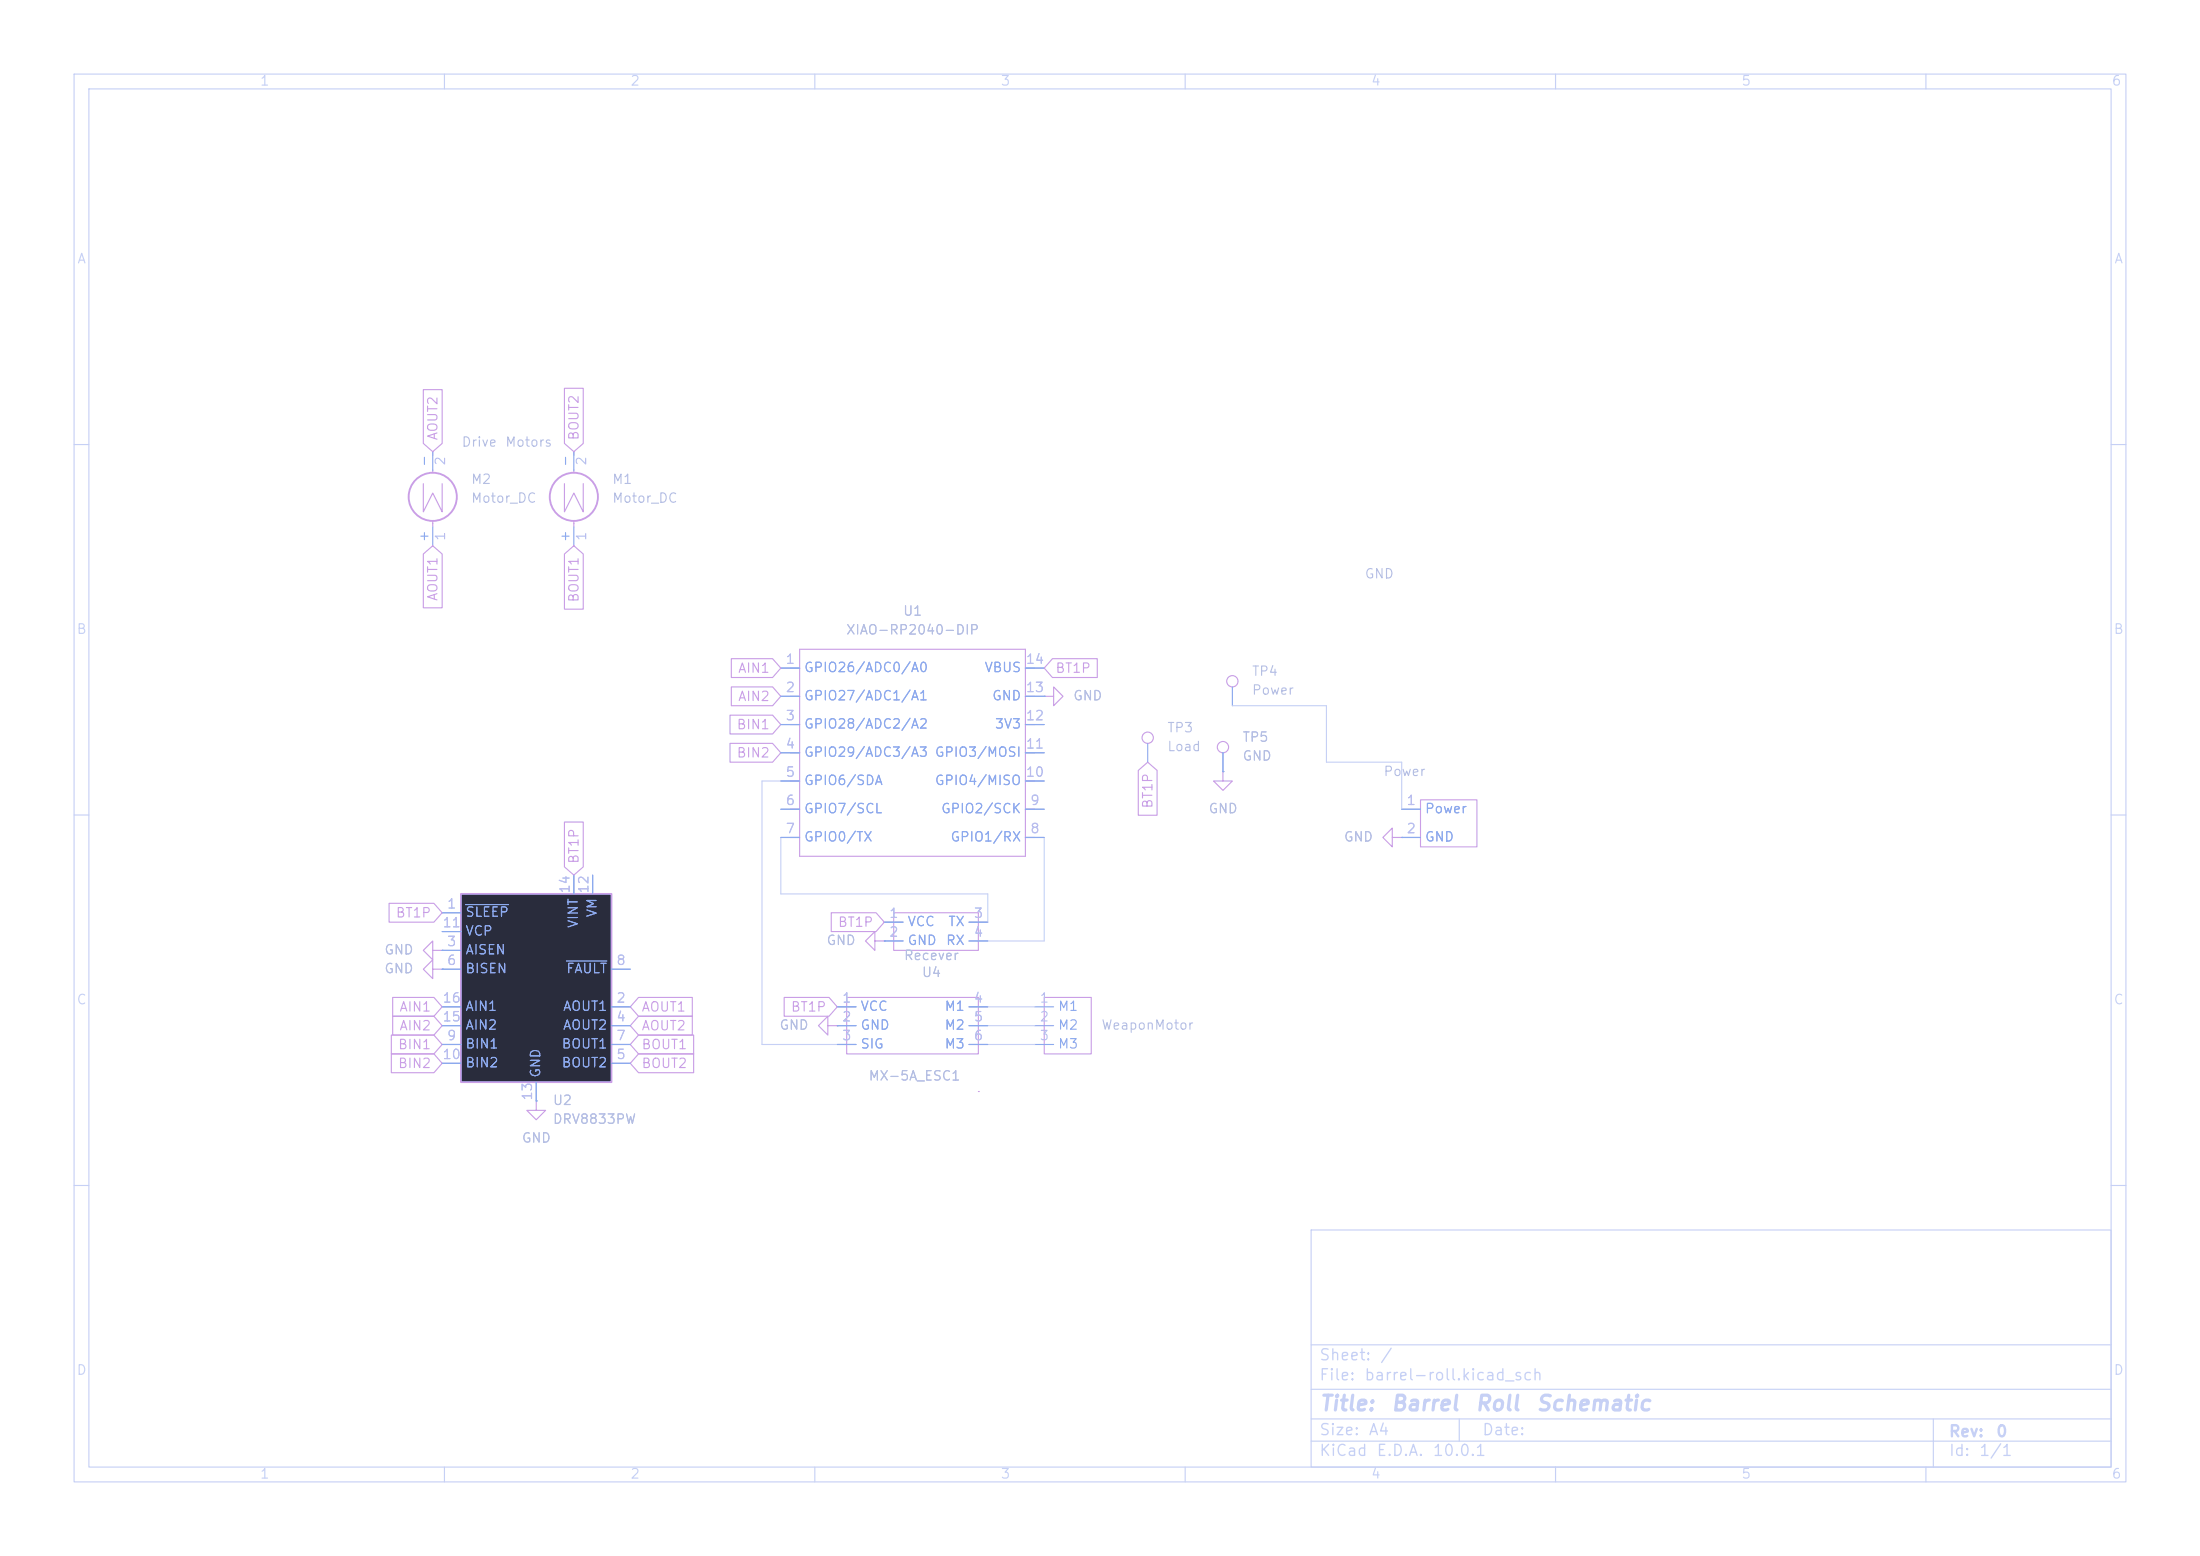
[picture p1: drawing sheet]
<svg xmlns="http://www.w3.org/2000/svg" width="297mm" height="210mm" viewBox="0 0 297 210" stroke-linecap="round" stroke-linejoin="round" font-family="sans-serif">
<g fill="none" stroke="#c6d0f5" stroke-width=".15">
<path d="M10 10h277v190h-277zM12 12h273v186h-273zM60 10v2M110 10v2M160 10v2M210 10v2M260 10v2M10 60h2M285 60h2M10 110h2M285 110h2M10 160h2"/>
<path d="M177 166h108v32h-108zM285 160h2M60 198v2M110 198v2M160 198v2M177 194.5h108M177 191.5h108M177 187.5h108M177 181.5h108M197 191.5v3M210 198v2M260 198v2"/>
<path d="M261 191.5v6.5"/>
</g>
<path d="M114.3 134.6h17.8v7.6h-17.8zM72.4 148.6v1.3h1.3l-1.3 1.2-1.3-1.2h1.3M132.1 147.3h.1" fill="none" stroke="#ca9ee6" stroke-width=".15"/>
<path d="M113 135.9h2.6M113 138.4h2.6M130.8 135.9h2.5M130.8 138.4h2.5M72.4 148.6h.1M113 141h2.6M130.8 141h2.5" fill="none" stroke="#8caaee" stroke-width=".15"/>
<path d="M62.2 120.7h20.3v25.4h-20.3z" fill="#292c3c"/>
<g fill="none" stroke="#ca9ee6" stroke-width=".25">
<path d="M62.2 120.7h20.3v25.4h-20.3z"/>
<circle cx="58.4" cy="67.1" r="3.3"/>
<circle cx="77.5" cy="67.1" r="3.3"/>
</g>
<g fill="none" stroke="#8caaee" stroke-width=".15">
<path d="M58.4 61v2.5M58.4 71.1v2.6M77.5 61v2.5M77.5 71.1v2.6M105.4 90.2h2.5M105.4 94h2.5M105.4 97.8h2.5M138.4 90.2h2.6M138.4 94h2.6M138.4 97.8h2.6M141 94h.1M166.4 92.7v2.6"/>
<path d="M77.5 118.1v2.6M80 118.1v2.6M105.4 109.2h2.5M105.4 113h2.5M105.4 101.6h2.5M105.4 105.4h2.5M138.4 109.2h2.6M138.4 113h2.6M138.4 101.6h2.6M138.4 105.4h2.6M154.9 100.3v2.6M165.1 104.1h.1"/>
<path d="M165.1 101.6v2.5M189.2 113h.1M189.2 109.2h2.6M189.2 113h2.6M59.7 130.8h.1M59.7 128.3h.1M59.7 123.2h2.5M59.7 135.9h2.5M59.7 128.3h2.5M59.7 138.4h2.5M59.7 130.8h2.5M59.7 125.7h2.5"/>
<path d="M62.9 122.1h5.7M76.5 129.7h5.4M82.5 135.9h2.6M82.5 138.4h2.6M82.5 130.8h2.6M113 138.4h.1M113 135.9h2.6M113 138.4h2.6M119.4 127h.1M119.4 124.5h2.5M119.4 127h2.5M130.8 135.9h2.5"/>
<path d="M130.8 138.4h2.5M130.8 124.5h2.5M130.8 127h2.5M139.7 135.9h2.5M139.7 138.4h2.5M59.7 143.5h2.5M59.7 141h2.5M72.4 148.6h.1M72.4 146.1v2.5M82.5 143.5h2.6M82.5 141h2.6M113 141h2.6"/>
<path d="M130.8 141h2.5M139.7 141h2.5"/>
</g>
<g fill="none" stroke="#ca9ee6" stroke-width=".15">
<path d="M57.1 52.6h2.6v7.2l-1.3 1.2-1.3-1.2zM76.2 52.4h2.5v7.4l-1.2 1.2-1.3-1.2zM57.1 74.8l1.3-1.1 1.3 1.1v7.2h-2.6zM57.1 65.3v3.8l1.3-2.6 1.3 2.6v-3.8M58.4 61v.5M58.4 63.4v.4M58.4 70.3v.8M76.2 74.8l1.3-1.1 1.2 1.1v7.4h-2.5zM76.2 65.3v3.8l1.3-2.6 1.2 2.6v-3.8M77.5 61v.5M77.5 63.4v.4M77.5 70.3v.8"/>
<path d="M98.5 96.5h5.8l1.1 1.3-1.1 1.3h-5.8zM98.7 92.7h5.6l1.1 1.3-1.1 1.3h-5.6zM98.7 88.9h5.6l1.1 1.3-1.1 1.2h-5.6zM106.7 90.2h1.2M106.7 94h1.2M106.7 97.8h1.2M107.9 87.6h30.5v28h-30.5zM138.4 90.2h1.3M138.4 94h1.3M138.4 97.8h1.3M141 94h1.2v-1.3l1.3 1.3-1.3 1.3v-1.3M142.1 88.9h6v2.5h-6l-1.1-1.2z"/>
<path d="M76.2 110.9h2.5v6.1l-1.2 1.1-1.3-1.1zM98.5 100.3h5.8l1.1 1.3-1.1 1.3h-5.8zM106.7 101.6h1.2M106.7 105.4h1.2M106.7 109.2h1.2M106.7 113h1.2M138.4 101.6h1.3M138.4 105.4h1.3M138.4 109.2h1.3M138.4 113h1.3M153.7 104l1.2-1.1 1.3 1.1v6h-2.5zM165.1 104.1v1.3h1.3l-1.3 1.3-1.3-1.3h1.3"/>
<path d="M188 113v-1.2l-1.3 1.2 1.3 1.3v-1.3h1.2M191.8 108h7.6v6.3h-7.6zM52.5 121.9h6.1l1.1 1.3-1.1 1.3h-6.1zM52.8 139.7h5.8l1.1 1.3-1.1 1.2h-5.8zM53 137.2h5.6l1.1 1.2-1.1 1.3h-5.6zM53 134.6h5.6l1.1 1.3-1.1 1.3h-5.6zM58.4 130.8v-1.3l-1.3 1.3 1.3 1.3v-1.3h1.3M58.4 128.3v-1.3l-1.3 1.3 1.3 1.2v-1.2h1.3M86.2 137.2h7.3v2.5h-7.3l-1.1-1.3zM86.2 139.7h7.4v2.5h-7.4l-1.1-1.2zM86.2 134.6h7.3v2.6h-7.3l-1.1-1.3zM105.9 134.6h6l1.1 1.3-1.1 1.3h-6z"/>
<path d="M111.8 138.4v-1.2l-1.3 1.2 1.3 1.3v-1.3h1.2M112.2 123.2h6.1l1.1 1.3-1.1 1.2h-6.1zM118.1 127v-1.3l-1.3 1.3 1.3 1.3v-1.3h1.3M120.6 123.2h11.5v5.1h-11.5zM141 134.6h6.3v7.6h-6.3zM52.8 142.2h5.8l1.1 1.3-1.1 1.3h-5.8zM86.2 142.2h7.4v2.6h-7.4l-1.1-1.3z"/>
<circle cx="154.9" cy="99.6" r=".76"/>
<circle cx="166.4" cy="91.9" r=".76"/>
<circle cx="165.1" cy="100.8" r=".76"/>
</g>
<path d="M166.4 95.3h12.7v7.6h10.1v6.3M105.4 113v7.7h27.9v3.8M105.4 105.4h-2.5v35.6h10.1M141 113v14h-7.7M133.3 135.9h6.4M133.3 138.4h6.4M133.3 141h6.4" fill="none" stroke="#c6d0f5" stroke-width=".15"/>
<g font-size="2" fill="#c6d0f5">
<text x="178" y="190.9">Title:</text>
<text x="187.7" y="190.9">Barrel</text>
<text x="199" y="190.9">Roll</text>
<text x="207.3" y="190.9">Schematic</text>
</g>
<g font-size="1.5" fill="#c6d0f5">
<text x="178" y="184">Sheet:</text>
<text x="186.2" y="184">/</text>
<text x="178" y="186.7">File:</text>
<text x="184.1" y="186.7">barrel-roll.kicad_sch</text>
<text x="178" y="196.9">KiCad</text>
<text x="178" y="194.1">Size:</text>
<text x="184.7" y="194.1">A4</text>
<text x="185.7" y="196.9">E.D.A.</text>
<text x="193.3" y="196.9">10.0.1</text>
<text x="200" y="194.1">Date:</text>
<text x="263" y="194.3">Rev:</text>
<text x="263" y="196.9">Id:</text>
<text x="267.1" y="196.9">1/1</text>
<text x="269.4" y="194.3">0</text>
</g>
<g font-size="1.3" fill="#c6d0f5">
<text x="35" y="11.9">1</text>
<text x="85" y="11.9">2</text>
<text x="135" y="11.9">3</text>
<text x="185" y="11.9">4</text>
<text x="235" y="11.9">5</text>
<text x="285" y="11.9">6</text>
<text x="10.3" y="35.9">A</text>
<text x="285.3" y="35.9">A</text>
<text x="10.3" y="85.9">B</text>
<text x="285.3" y="85.9">B</text>
<text x="10.3" y="135.9">C</text>
<text x="285.3" y="135.9">C</text>
<text x="10.3" y="185.9">D</text>
<text x="285.3" y="185.9">D</text>
<text x="35" y="199.9">1</text>
<text x="85" y="199.9">2</text>
<text x="135" y="199.9">3</text>
<text x="185" y="199.9">4</text>
<text x="235" y="199.9">5</text>
<text x="285" y="199.9">6</text>
</g>
<g font-size="1.3" fill="#ca9ee6">
<text x="59.4" y="59.5" transform="rotate(-90 59.4 59.5)">AOUT2</text>
<text x="78.4" y="59.5" transform="rotate(-90 78.4 59.5)">BOUT2</text>
<text x="59.4" y="81.2" transform="rotate(-90 59.4 81.2)">AOUT1</text>
<text x="78.4" y="81.4" transform="rotate(-90 78.4 81.4)">BOUT1</text>
<text x="99.5" y="94.9">AIN2</text>
<text x="99.5" y="91.1">AIN1</text>
<text x="142.4" y="91.1">BT1P</text>
<text x="99.4" y="98.7">BIN1</text>
<text x="99.4" y="102.6">BIN2</text>
<text x="155.9" y="109.2" transform="rotate(-90 155.9 109.2)">BT1P</text>
<text x="78.4" y="116.7" transform="rotate(-90 78.4 116.7)">BT1P</text>
<text x="53.3" y="124.1">BT1P</text>
<text x="113" y="125.4">BT1P</text>
<text x="53.8" y="136.8">AIN1</text>
<text x="86.5" y="136.8">AOUT1</text>
<text x="106.7" y="136.8">BT1P</text>
<text x="53.6" y="141.9">BIN1</text>
<text x="53.8" y="139.4">AIN2</text>
<text x="86.5" y="139.4">AOUT2</text>
<text x="86.5" y="141.9">BOUT1</text>
<text x="53.6" y="144.5">BIN2</text>
<text x="86.5" y="144.5">BOUT2</text>
</g>
<g font-size="1.3" fill="#8caaee">
<text x="58.2" y="63.1" transform="rotate(-90 58.2 63.1)">-</text>
<text x="77.2" y="63.1" transform="rotate(-90 77.2 63.1)">-</text>
<text x="58.2" y="73.3" transform="rotate(-90 58.2 73.3)">+</text>
<text x="77.2" y="73.3" transform="rotate(-90 77.2 73.3)">+</text>
<text x="108.5" y="91">GPIO26/ADC0/A0</text>
<text x="108.5" y="94.8">GPIO27/ADC1/A1</text>
<text x="132.8" y="91">VBUS</text>
<text x="133.8" y="94.8">GND</text>
<text x="108.5" y="98.7">GPIO28/ADC2/A2</text>
<text x="134.2" y="98.7">3V3</text>
<text x="108.5" y="102.5">GPIO29/ADC3/A3 GPIO3/MOSI</text>
<text x="108.5" y="106.3">GPIO6/SDA</text>
<text x="126.1" y="106.3">GPIO4/MISO</text>
<text x="108.5" y="110.1">GPIO7/SCL</text>
<text x="108.5" y="113.9">GPIO0/TX</text>
<text x="127" y="110.1">GPIO2/SCK</text>
<text x="128.2" y="113.9">GPIO1/RX</text>
<text x="192.3" y="110.1">Power</text>
<text x="192.3" y="113.9">GND</text>
<text x="62.7" y="124.1">SLEEP</text>
<text x="78.3" y="125.4" transform="rotate(-90 78.3 125.4)">VINT</text>
<text x="80.9" y="123.9" transform="rotate(-90 80.9 123.9)">VM</text>
<text x="122.4" y="125.3">VCC</text>
<text x="127.9" y="125.3">TX</text>
<text x="62.7" y="129.1">AISEN</text>
<text x="62.7" y="131.7">BISEN</text>
<text x="62.7" y="126.6">VCP</text>
<text x="76.3" y="131.7">FAULT</text>
<text x="122.4" y="127.9">GND</text>
<text x="127.6" y="127.9">RX</text>
<text x="62.7" y="136.8">AIN1</text>
<text x="75.9" y="136.8">AOUT1</text>
<text x="116.1" y="136.8">VCC</text>
<text x="127.4" y="136.8">M1</text>
<text x="142.7" y="136.8">M1</text>
<text x="62.7" y="141.8">BIN1</text>
<text x="62.7" y="139.3">AIN2</text>
<text x="75.7" y="141.8">BOUT1</text>
<text x="75.9" y="139.3">AOUT2</text>
<text x="116.1" y="139.3">GND</text>
<text x="116.1" y="141.8">SIG</text>
<text x="127.4" y="139.3">M2</text>
<text x="127.4" y="141.8">M3</text>
<text x="142.7" y="139.3">M2</text>
<text x="142.7" y="141.8">M3</text>
<text x="62.7" y="144.4">BIN2</text>
<text x="73.3" y="145.5" transform="rotate(-90 73.3 145.5)">GND</text>
<text x="75.7" y="144.4">BOUT2</text>
</g>
<g font-size="1.3" fill="#babbf1">
<text x="60.4" y="62.9" transform="rotate(-90 60.4 62.9)">2</text>
<text x="79.5" y="62.9" transform="rotate(-90 79.5 62.9)">2</text>
<text x="60.4" y="73.1" transform="rotate(-90 60.4 73.1)">1</text>
<text x="79.5" y="73.1" transform="rotate(-90 79.5 73.1)">1</text>
<text x="106" y="89.9">1</text>
<text x="138.4" y="89.9">14</text>
<text x="106" y="93.7">2</text>
<text x="138.4" y="93.7">13</text>
<text x="106" y="97.5">3</text>
<text x="106" y="101.3">4</text>
<text x="138.4" y="101.3">11</text>
<text x="138.4" y="97.5">12</text>
<text x="106" y="105.2">5</text>
<text x="138.4" y="105.2">10</text>
<text x="106" y="109">6</text>
<text x="106" y="112.8">7</text>
<text x="139" y="112.8">8</text>
<text x="139" y="109">9</text>
<text x="189.8" y="109">1</text>
<text x="189.8" y="112.8">2</text>
<text x="59.6" y="125.5">11</text>
<text x="60.3" y="122.9">1</text>
<text x="77.2" y="120.7" transform="rotate(-90 77.2 120.7)">14</text>
<text x="79.8" y="120.7" transform="rotate(-90 79.8 120.7)">12</text>
<text x="119.9" y="124.2">1</text>
<text x="131.4" y="124.2">3</text>
<text x="60.3" y="128">3</text>
<text x="60.3" y="130.6">6</text>
<text x="83.1" y="130.6">8</text>
<text x="119.9" y="126.7">2</text>
<text x="131.4" y="126.7">4</text>
<text x="59.6" y="135.6">16</text>
<text x="83.1" y="135.6">2</text>
<text x="113.6" y="135.6">1</text>
<text x="131.4" y="135.6">4</text>
<text x="140.3" y="135.6">1</text>
<text x="59.6" y="143.3">10</text>
<text x="59.6" y="138.2">15</text>
<text x="60.3" y="140.7">9</text>
<text x="83.1" y="138.2">4</text>
<text x="83.1" y="143.3">5</text>
<text x="83.1" y="140.7">7</text>
<text x="113.6" y="138.2">2</text>
<text x="113.6" y="140.7">3</text>
<text x="131.4" y="138.2">5</text>
<text x="131.4" y="140.7">6</text>
<text x="140.3" y="138.2">2</text>
<text x="140.3" y="140.7">3</text>
<text x="72.1" y="148.6" transform="rotate(-90 72.1 148.6)">13</text>
</g>
<g font-size="1.3" fill="#b5bfe2">
<text x="62.2" y="60.6">Drive</text>
<text x="63.5" y="65.6">M2</text>
<text x="68.1" y="60.6">Motors</text>
<text x="82.6" y="65.6">M1</text>
<text x="63.5" y="68.2">Motor_DC</text>
<text x="82.6" y="68.2">Motor_DC</text>
<text x="121.8" y="83.4">U1</text>
<text x="184.1" y="78.4">GND</text>
<text x="114.1" y="86">XIAO-RP2040-DIP</text>
<text x="144.8" y="94.8">GND</text>
<text x="168.9" y="91.5">TP4</text>
<text x="168.9" y="94.1">Power</text>
<text x="157.5" y="99.2">TP3</text>
<text x="157.5" y="101.7">Load</text>
<text x="167.6" y="100.4">TP5</text>
<text x="167.6" y="103">GND</text>
<text x="186.7" y="105.1">Power</text>
<text x="163.1" y="110.1">GND</text>
<text x="181.3" y="113.9">GND</text>
<text x="51.8" y="131.7">GND</text>
<text x="51.8" y="129.1">GND</text>
<text x="111.5" y="127.9">GND</text>
<text x="121.9" y="129.9">Recever</text>
<text x="124.4" y="132.2">U4</text>
<text x="105.1" y="139.3">GND</text>
<text x="148.6" y="139.3">WeaponMotor</text>
<text x="74.5" y="149.5">U2</text>
<text x="117.2" y="146.2">MX-5A_ESC1</text>
<text x="70.4" y="154.5">GND</text>
<text x="74.5" y="152">DRV8833PW</text>
</g>
</svg>
